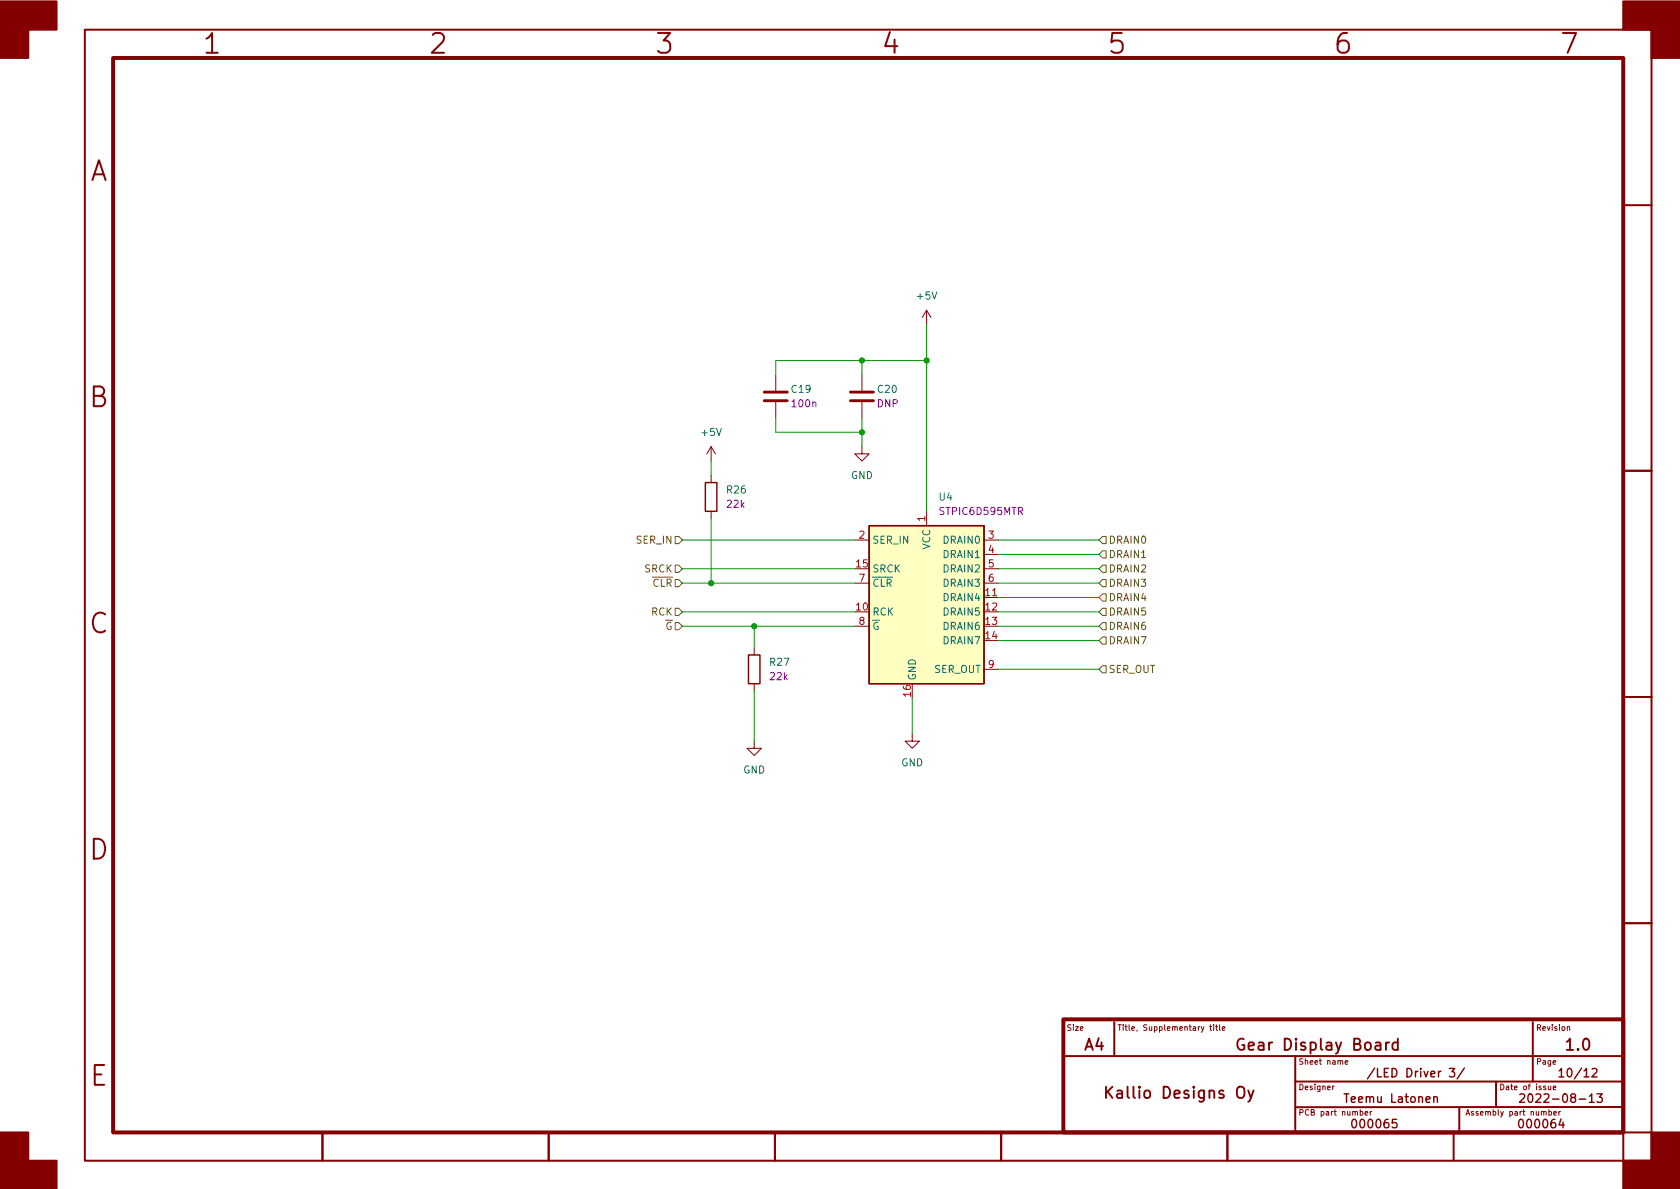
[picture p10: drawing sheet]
<svg xmlns="http://www.w3.org/2000/svg" width="297mm" height="210mm" viewBox="0 0 297 210" stroke-linecap="round" stroke-linejoin="round" font-family="sans-serif">
<g fill="none" stroke="#840000" stroke-width=".35">
<path d="M15 5.2h277v200.1h-277zM287 36.3h5M287 83.3h5M287 123.3h5M287 163.3h5M188 186.8h99M197 180.8v6M229 186.8v13.5M229 191.3h58M258 195.8v4.5M264.5 191.3v4.5M271 180.8v10.5"/>
<path d="M287 195.8h-58M57 200.3v5M97 200.3v5M137 200.3v5M177 200.3v5M181 200.3h111M217 200.3v5M257 200.3v5M287 200.3v5"/>
</g>
<path d="M20 10.2h267v190.1h-267zM188 180.3h99v20h-99z" fill="none" stroke="#840000" stroke-width=".7"/>
<g fill="#840000" stroke="#840000" stroke-width=".35">
<path d="M0 .2h10v5h-5v5h-5z"/>
<path d="M0 200.3h5v5h5v5h-10z"/>
<path d="M287 .2h10v10h-5v-5h-5z"/>
<path d="M292 200.3h5v10h-10v-5h5z"/>
</g>
<g fill="none" stroke="#840000" stroke-width=".18">
<path d="M163.8 54.9v2.5M163.8 54.9l-.7 1.2M163.8 54.9l.8 1.2M125.7 79v2.5M125.7 79l-.7 1.3M125.7 79l.8 1.3M137.2 66.3v2.8M137.2 71.1v2.8M152.4 79v1.3h1.3l-1.3 1.2-1.3-1.2h1.3M152.4 66.3v2.8M152.4 71.1v2.8M125.7 84.1v1.2"/>
<path d="M125.7 90.4v1.3M151.1 95.5h2.6M163.8 90.4v2.6M174 95.5h2.5M174 98h2.5M133.3 114.5v1.3M151.1 103.1h2.6M151.1 110.7h2.6M174 105.7h2.5M174 100.6h2.5M174 103.1h2.5M174 118.4h2.5"/>
<path d="M133.3 131.1v1.2h1.3l-1.3 1.3-1.2-1.3h1.2M133.3 120.9v1.3M161.3 129.8v1.3h1.3l-1.3 1.2-1.3-1.2h1.3M213.9 181.5h.4M214 181.2v.9l.3 .1M214.6 181.2v.1M214.6 181.5v.7M214.9 181.5h.4M215.1 181.2v.9l.2 .1M215.6 181.2v.9l.2 .1M216.1 181.9l.5-.1-.1-.2-.2-.1-.2 .2 .1 .5h.3M235.6 192v.7"/>
<path d="M235.9 192l-.3 .2M237.8 187.9l.5-.1v-.2l-.3-.1-.2 .2 .1 .5h.4M240.5 196.6l.3-.1 .2 .2-.1 .5h-.4M241.4 196.9l.4-.1v-.2l-.3-.1-.1 .2v.5h.4M242.3 196.5v.7M242.5 196.5l-.2 .2M273.8 192v.7l.4-.1M273.9 196.6l.2-.1 .2 .2-.1 .5h-.3M273.9 196.2v1M274.2 192v.7M274.6 192.4l.5-.1-.1-.2-.2-.1-.2 .2 .1 .5h.3M274.7 196.9l.5-.1-.1-.2-.2-.1-.2 .2 .1 .5h.3"/>
<path d="M275.6 196.5v.7M275.9 196.5l-.3 .2M277.1 181.6h.4v.6"/>
</g>
<path d="M195.5 192.2v2M195.8 193l.9 1.2M196.7 192.2l-1.2 1.1M219 192.3a.66 .66 0 0 1 .7-.1 .66 .66 0 0 1 .3 .6v.7a.67 .67 0 0 1-.6 .7 .67 .67 0 0 1-.7-.7v-.7zM219.9 183.8a.82 .82 0 0 0-.9 .1 .82 .82 0 0 0-.2 .9 .75 .75 0 0 0 .4 .8 .75 .75 0 0 0 .8-.1v-.7h-.4M220.7 192.8l.5 1.4M221.6 192.8l-.6 1.8-.3 .2M245.6 184.3a.51 .51 0 0 0-.6 .4M247.1 184.4l-.5-.1-.4 .4v.6l.2 .3 .2 .1 .5-.1M247.1 183.7v2" fill="none" stroke="#840000" stroke-width=".33"/>
<path d="M124.7 85.3h2v5.1h-2zM153.7 93h20.3v27.9h-20.3zM132.3 115.8h2.1v5.1h-2.1zM253.5 194.1l.2-.2 .4 .1v.9M256.3 188.9h.9l-.5 .6 .4 .1v.7l-.2 .1h-.4l-.2-.1M258.9 188.9l-1.3 1.9M268.7 193.6l.6-.2 .2 .2 .1 .3-1 1h1M275.6 189.4l.5-.5v1.5M275.6 190.4h.9M281.5 189.1l.6-.2 .2 .2 .1 .3-1 1h1M282.4 193.4h.9l-.5 .6 .4 .1v.7l-.2 .1h-.4l-.2-.1" fill="none" stroke="#840000" stroke-width=".25"/>
<path d="M153.7 93h20.3v27.9h-20.3z" fill="#ffffc2" stroke="#ffffc2" stroke-width=".18"/>
<path d="M154.3 109.7h1.2M155.2 110.1a.59 .59 0 0 0-.7 .6 .59 .59 0 0 0 .7 .6l.1-.5h-.3" fill="none" stroke="#006464" stroke-width=".18"/>
<path d="M135.1 70.9h4.1M135.1 69.3h4.1M150.4 70.9h4M150.4 69.3h4" fill="none" stroke="#840000" stroke-width=".51"/>
<g fill="none" stroke="#725600" stroke-width=".18">
<path d="M119.4 99.9h.6l.6 .7-.6 .6h-.6zM119.4 94.9h.6l.6 .6-.6 .6h-.6zM194.9 94.9h.7v1.2h-.7l-.6-.6zM194.9 99.9h.7v1.3h-.7l-.6-.6zM194.9 97.4h.7v1.3h-.7l-.6-.7zM117.7 109.7h1.2M118.6 110.1a.59 .59 0 0 0-.7 .6 .59 .59 0 0 0 .7 .6l.1-.5h-.3M119.4 102.5h.6l.6 .6-.6 .7h-.6zM119.4 110.1h.6l.6 .6-.6 .7h-.6zM119.4 107.6h.6l.6 .6-.6 .6h-.6zM194.9 102.5h.7v1.3h-.7l-.6-.7zM194.9 117.7h.7v1.3h-.7l-.6-.6z"/>
<path d="M194.9 107.6h.7v1.2h-.7l-.6-.6zM194.9 112.6h.7v1.3h-.7l-.6-.6zM194.9 105h.7v1.3h-.7l-.6-.6zM194.9 110.1h.7v1.3h-.7l-.6-.7z"/>
</g>
<g fill="none" stroke="#009600" stroke-width=".18">
<path d="M163.8 57.4v33M137.2 73.9v2.5h15.2M152.4 63.7v2.6M152.4 73.9v5.1M163.8 63.7h-26.6v2.6M120.6 95.5h30.5M125.7 81.5v2.6M125.7 91.7v11.4M176.5 95.5h17.8M176.5 98h17.8M120.6 110.7h30.5M120.6 108.2h30.5"/>
<path d="M120.6 100.6h30.5M120.6 103.1h30.5M133.3 110.7v3.8M176.5 110.7h17.8M176.5 108.2h17.8M176.5 100.6h17.8M176.5 103.1h17.8M176.5 105.7h17.8M176.5 113.3h17.8M176.5 118.4h17.8M133.3 122.2v8.9M161.3 123.4v6.4"/>
</g>
<g fill="#009600" stroke="#009600" stroke-width=".18">
<circle cx="133.3" cy="110.7" r=".46"/>
<circle cx="125.7" cy="103.1" r=".46"/>
<circle cx="152.4" cy="76.4" r=".46"/>
<circle cx="163.8" cy="63.7" r=".46"/>
<circle cx="152.4" cy="63.7" r=".46"/>
</g>
<g font-size="4.9" fill="#840000">
<text x="36.1" y="9.5">1</text>
<text x="76.1" y="9.5">2</text>
<text x="116.1" y="9.5">3</text>
<text x="156.1" y="9.5">4</text>
<text x="196.1" y="9.5">5</text>
<text x="236.1" y="9.5">6</text>
<text x="276.1" y="9.5">7</text>
<text x="15.7" y="32">A</text>
<text x="15.7" y="72">B</text>
<text x="15.7" y="112">C</text>
<text x="15.7" y="152">D</text>
<text x="15.9" y="192">E</text>
</g>
<g font-size="2.8" fill="#840000">
<text x="191.7" y="185.8">A4</text>
<text x="220.1" y="185.8">Gear Display Board</text>
<text x="277.1" y="185.8">1.0</text>
<text x="196.7" y="194.3">Kallio Designs Oy</text>
</g>
<g font-size="2.1" fill="#840000">
<text x="241.5" y="190.5">/LED Driver 3/</text>
<text x="276.4" y="190.5">10/12</text>
<text x="238.3" y="195">Teemu Latonen</text>
<text x="270.7" y="195">2022-08-13</text>
<text x="239.5" y="199.5">000065</text>
<text x="269" y="199.5">000064</text>
</g>
<g font-size="1.8" fill="#006464">
<text x="162.2" y="53">+5V</text>
<text x="140" y="69.5">C19</text>
<text x="155.2" y="69.5">C20</text>
<text x="124.1" y="77.1">+5V</text>
<text x="128.6" y="87.2">R26</text>
<text x="150.4" y="84.7">GND</text>
<text x="166.1" y="88.5">U4</text>
<text x="154.2" y="101.2">SRCK</text>
<text x="154.2" y="96.1">SER_IN</text>
<text x="164.5" y="97.2" transform="rotate(-90 164.5 97.2)">VCC</text>
<text x="166.9" y="96.1">DRAIN0</text>
<text x="166.9" y="98.7">DRAIN1</text>
<text x="166.9" y="101.2">DRAIN2</text>
<text x="154.2" y="103.8">~{CLR}</text>
<text x="166.9" y="106.3">DRAIN4</text>
<text x="166.9" y="103.8">DRAIN3</text>
<text x="154.2" y="108.8">RCK</text>
<text x="166.9" y="108.8">DRAIN5</text>
<text x="166.9" y="111.4">DRAIN6</text>
<text x="166.9" y="113.9">DRAIN7</text>
<text x="136.2" y="117.7">R27</text>
<text x="165.1" y="119">SER_OUT</text>
<text x="161.9" y="120.4" transform="rotate(-90 161.9 120.4)">GND</text>
<text x="131.4" y="136.8">GND</text>
<text x="159.3" y="135.5">GND</text>
</g>
<g font-size="1.8" fill="#840084">
<text x="140.2" y="72">100n</text>
<text x="155.1" y="72">DNP</text>
<text x="128.6" y="89.8">22k</text>
<text x="166.4" y="91.1">STPIC6D595MTR</text>
<text x="136.2" y="120.3">22k</text>
</g>
<g font-size="1.8" fill="#a90000">
<text x="151.9" y="95.2">2</text>
<text x="163.6" y="92.2" transform="rotate(-90 163.6 92.2)">1</text>
<text x="174.8" y="95.2">3</text>
<text x="151.4" y="100.3">15</text>
<text x="174.8" y="97.8">4</text>
<text x="174.8" y="100.3">5</text>
<text x="151.4" y="107.9">10</text>
<text x="151.9" y="102.9">7</text>
<text x="174.3" y="105.4">11</text>
<text x="174.3" y="107.9">12</text>
<text x="174.8" y="102.9">6</text>
<text x="151.9" y="110.5">8</text>
<text x="174.3" y="110.5">13</text>
<text x="174.3" y="113">14</text>
<text x="174.8" y="118.1">9</text>
<text x="161" y="123.2" transform="rotate(-90 161 123.2)">16</text>
</g>
<g font-size="1.8" fill="#725600">
<text x="112.6" y="96.1">SER_IN</text>
<text x="114" y="101.2">SRCK</text>
<text x="196" y="96.1">DRAIN0</text>
<text x="196" y="101.2">DRAIN2</text>
<text x="196" y="98.7">DRAIN1</text>
<text x="114" y="103.8">~{CLR}</text>
<text x="196" y="103.8">DRAIN3</text>
<text x="196" y="106.3">DRAIN4</text>
<text x="115.2" y="108.8">RCK</text>
<text x="196" y="108.8">DRAIN5</text>
<text x="196" y="113.9">DRAIN7</text>
<text x="196" y="111.4">DRAIN6</text>
<text x="196" y="119">SER_OUT</text>
</g>
<g font-size="1.4" fill="#840000">
<text x="188.5" y="182.3">Size</text>
<text x="197.5" y="182.3">Title, Supplementary title</text>
<text x="271.5" y="182.3">Revision</text>
<text x="229.5" y="188.3">Sheet name</text>
<text x="271.5" y="188.3">Page</text>
<text x="229.5" y="192.8">Designer</text>
<text x="229.5" y="197.3">PCB part number</text>
<text x="259" y="197.3">Assembly part number</text>
<text x="265" y="192.8">Date of issue</text>
</g>
</svg>
